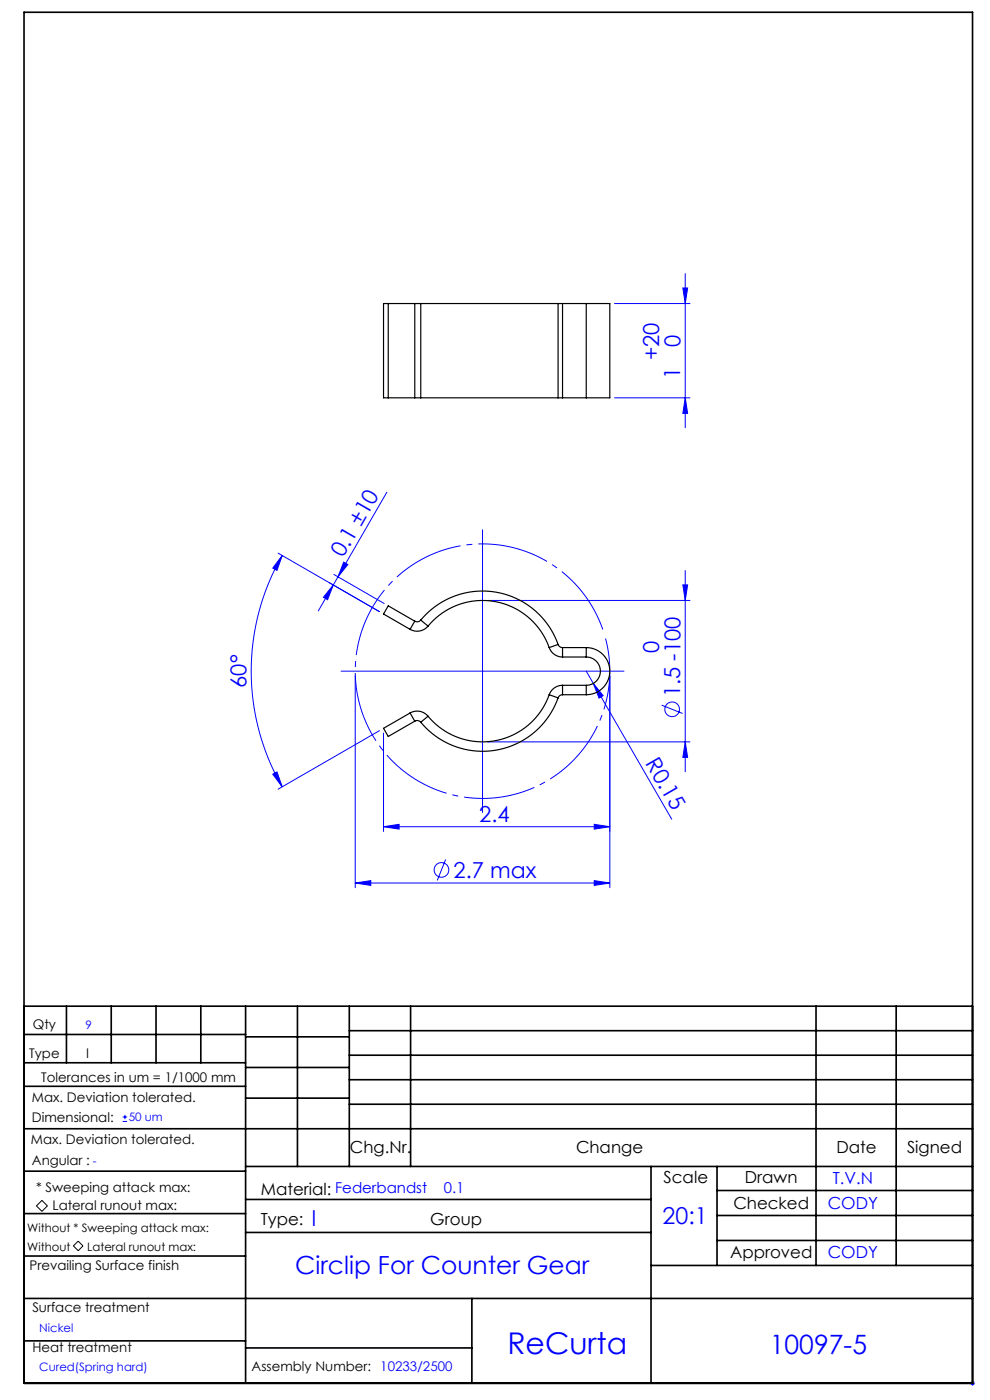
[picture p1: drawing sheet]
<svg xmlns="http://www.w3.org/2000/svg" width="210mm" height="297mm" viewBox="0 0 210 297" stroke-linecap="round" stroke-linejoin="round" font-family="sans-serif">
<g fill="none" stroke="#00f" stroke-width=".21">
<path d="M145.4 58v32.7M130.4 64.4h16M144.8 61.1h1.1l-.5 3.3zM130.4 84.4h16M145.4 84.4l.5 3.3h-1.1zM59 117.3l21.5 12.5M59.9 117.8l-1.1 3.2-.9-.5zM59.9 117.8a49.1 49.1 0 0 0 0 49.1M72.9 119.3l.9 .5-2.1 2.6zM82.1 104.4l-10.4 18M102.4 112.4v60M70.7 124.1l-1.2 3.1-.9-.5z"/>
<path d="M70.8 121.9l10.7 6.1M71.7 122.4l-4.2 7.2M103.4 127.4h43M144.8 124.1h1.1l-.5 3.3zM145.4 121v42.7M72.4 142.4h60M75.4 143.4v44.9M80.5 155l-21.5 12.4M81.4 155.5v20.9M103.4 157.4h43M124.4 142.4l18.1 31.4M125.9 145l2 2.6-.8 .5z"/>
<path d="M129.4 143.4v44.9M140.4 149.6l4.4 1.8M145.4 157.4l.5 3.3h-1.1zM57.9 164.2l.9-.4 1.1 3.1zM81.4 175.4l3.3-.5v1zM81.4 175.4h48M126.1 174.9l3.3 .5-3.3 .5zM75.4 187.3l3.3-.5v1zM75.4 187.3h54M94.5 182.3l-1.7 4.5M126.1 186.8l3.3 .5-3.3 .5zM26 237.9h1"/>
<path d="M26 237h1M26.5 236.5v.9M205.8 293.5h1M205.9 293.1l.7 .7M206.3 293v1M206.6 293.1l-.7 .7"/>
<circle cx="142.6" cy="150.5" r="1.56"/>
<circle cx="93.6" cy="184.5" r="1.56"/>
</g>
<path d="M8.9 254.7l1.2 1.1-1.2 1.2-1.2-1.2zM15.6 264.3l1-1 1 1-1 1z" fill="none" stroke="#000" stroke-width=".21"/>
<path d="M128.2 134.5a27 27 0 0 0-45.3-10.9 27 27 0 0 0 12.4 44.9 27 27 0 0 0 33.3-32.6l-.4-1.4" fill="none" stroke="#00f" stroke-width=".21" stroke-dasharray="15.2 1.3 1.3 1.3" stroke-dashoffset="-1" stroke-linecap="butt"/>
<g fill="none" stroke="#000" stroke-width=".35">
<path d="M5.1 2.6h201.2v290.9h-201.2zM5.1 213.5h201.2M5.1 219.5h47M14.1 213.5v12M23.6 213.5v12M33.1 213.5v12M42.6 213.5v12M52.1 213.5v80M52.1 220h22M63.1 213.5v34M74.1 218.7h132.2M74.1 213.5v34"/>
<path d="M87.1 213.5v34M173.1 213.5v55M190.1 213.5v55M5.1 239.5h201.2M5.1 230.5h47M5.1 225.5h47M52.1 226.5h22M52.1 233h22M74.1 223.9h132.2M74.1 229.1h132.2M74.1 234.3h132.2M5.1 257.5h47"/>
<path d="M5.1 248.5h47M52.1 247.5h154.2M52.1 254.5h86M138.1 247.5v46M152.1 247.5v21M152.1 252.6h54.2M152.1 257.9h54.2M5.1 275.5h201.2M5.1 266.5h47M52.1 261.5h86M100.1 275.5v18M138.1 268.5h68.2"/>
<path d="M152.1 263.2h54.2M5.1 284.5h47M52.1 286h48"/>
</g>
<g fill="#00f">
<path d="M125.9 145l2 2.6-.8 .5z"/>
<path d="M75.4 187.3l3.3-.5v1zM126.1 186.8l3.3 .5-3.3 .5z"/>
<path d="M126.1 174.9l3.3 .5-3.3 .5zM81.4 175.4l3.3-.5v1z"/>
<path d="M70.7 124.1l-1.2 3.1-.9-.5zM72.9 119.3l.9 .5-2.1 2.6z"/>
<path d="M145.4 157.4l.5 3.3h-1.1zM144.8 124.1h1.1l-.5 3.3z"/>
<path d="M144.8 61.1h1.1l-.5 3.3zM145.4 84.4l.5 3.3h-1.1z"/>
<path d="M59.9 117.8l-1.1 3.2-.9-.5zM57.9 164.2l.9-.4 1.1 3.1z"/>
</g>
<g fill="none" stroke="#000" stroke-width=".25">
<path d="M82.4 64.4v20M88 64.4h1.3M88 64.4v20M88 64.4h-6.6v20h6.6M89.3 64.4h29.1M89.3 64.4v20M118.4 64.4h.9M118.4 64.4v20M119.3 64.4h5.1M119.3 64.4v20M124.4 64.4h5v20h-5M124.4 64.4v20"/>
<path d="M88 84.4h1.3M89.3 84.4h29.1M118.4 84.4h.9M119.3 84.4h5.1M88 131.8l-1 1.7M88 131.8l-5.6-3.3-1 1.8 5.6 3.2M89.3 131.5a17 17 0 0 1 29.1 5.2M89.3 131.5a1 1 0 0 1-1.3 .3M89.3 131.5l1.5 1.3M90.8 132.8a15 15 0 0 1 25.7 4.6M90.8 132.8a3 3 0 0 1-3.8 .7M116.5 137.4a3 3 0 0 0 2.8 2"/>
<path d="M118.4 136.7a1 1 0 0 0 .9 .7M118.4 136.7l-1.9 .7M119.3 137.4v2M119.3 137.4h5.1M119.3 139.4h5.1M124.4 139.4a3 3 0 0 1 3 3 3 3 0 0 1-3 3M124.4 137.4a5 5 0 0 1 5 5 5 5 0 0 1-5 5M124.4 137.4v2M87 151.3a3 3 0 0 1 3.8 .6M87 151.3l-5.6 3.2 1 1.7 5.6-3.2M87 151.3l1 1.7M88 153a1 1 0 0 1 1.3 .2"/>
<path d="M90.8 151.9l-1.5 1.3M116.5 147.4a15 15 0 0 1-25.7 4.5M116.5 147.4l1.9 .6M118.4 148a17 17 0 0 1-29.1 5.2M119.3 147.4a1 1 0 0 0-.9 .6M119.3 145.4a3 3 0 0 0-2.8 2M119.3 145.4v2M119.3 147.4h5.1M119.3 145.4h5.1M124.4 145.4v2"/>
</g>
<text font-size="6.3" fill="#00f" x="107.6" y="287.3">ReCurta</text>
<text font-size="5.6" fill="#00f" x="163.3" y="287.2">10097-5</text>
<text font-size="5.3" fill="#00f" x="62.6" y="270.3">Circlip For Counter Gear</text>
<text font-size="4.9" fill="#00f" x="140.6" y="259.7">20:1</text>
<g font-size="4.7" fill="#00f">
<text x="139.8" y="76.5" transform="rotate(-90 139.8 76.5)">+20</text>
<text x="144.3" y="73.6" transform="rotate(-90 144.3 73.6)">0</text>
<text x="144.3" y="80.3" transform="rotate(-90 144.3 80.3)">1</text>
<text x="72.8" y="118.4" transform="rotate(-60 72.8 118.4)">0.1 ±10</text>
<text x="139.8" y="138.6" transform="rotate(-90 139.8 138.6)">0</text>
<text x="52.3" y="145.9" transform="rotate(-90 52.3 145.9)">60°</text>
<text x="144.3" y="147.9" transform="rotate(-90 144.3 147.9)">1.5 -100</text>
<text x="136.8" y="161.9" transform="rotate(60 136.8 161.9)">R0.15</text>
<text x="101.7" y="174.4">2.4</text>
<text x="96.2" y="186.3">2.7 max</text>
<text x="66.1" y="260">I</text>
</g>
<g font-size="3.5">
<text x="74.2" y="244.7">Chg.Nr.</text>
<text x="122.2" y="244.7">Change</text>
<text x="177.4" y="244.7">Date</text>
<text x="192.4" y="244.7">Signed</text>
<text x="140.8" y="250.9">Scale</text>
<text x="158" y="250.9">Drawn</text>
<text x="55.3" y="253.5">Material: Federbandst</text>
<text x="155.6" y="256.4">Checked</text>
<text x="55.3" y="259.8">Type:</text>
<text x="91.3" y="259.8">Group</text>
<text x="154.9" y="266.9">Approved</text>
</g>
<g font-size="3.5" fill="#00f">
<text x="176.6" y="251.1">T.V.N</text>
<text x="175.6" y="256.6">CODY</text>
<text x="175.6" y="267">CODY</text>
</g>
<text font-size="3.2" fill="#00f" x="94.1" y="253.1">0.1</text>
<g font-size="2.8">
<text x="7" y="218.4">Qty</text>
<text x="6.2" y="224.5">Type</text>
<text x="18.2" y="224.5">I</text>
<text x="6.8" y="233.7">Max. Deviation tolerated.</text>
<text x="8.8" y="229.4">Tolerances in um = 1/1000 mm</text>
<text x="6.8" y="238.1">Dimensional:</text>
<text x="6.6" y="242.8">Max. Deviation tolerated.</text>
<text x="6.8" y="247.1">Angular :</text>
<text x="7.6" y="252.9">* Sweeping attack max:</text>
<text x="11.2" y="256.7">Lateral runout max:</text>
<text x="6.3" y="269.5">Prevailing Surface finish</text>
<text x="6.9" y="278.3">Surface treatment</text>
<text x="6.9" y="286.7">Heat treatment</text>
<text x="53.4" y="290.9">Assembly Number: 10233/2500</text>
</g>
<g font-size="2.5" fill="#00f">
<text x="18.1" y="218.3">9</text>
<text x="27.3" y="237.9">50 um</text>
<text x="19.7" y="247.1">-</text>
<text x="8.3" y="282.6">Nickel</text>
<text x="8.3" y="290.9">Cured(Spring hard)</text>
</g>
<g font-size="2.5">
<text x="5.8" y="261.4">Without * Sweeping attack max:</text>
<text x="5.8" y="265.4">Without</text>
<text x="18.5" y="265.3">Lateral runout max:</text>
</g>
</svg>
